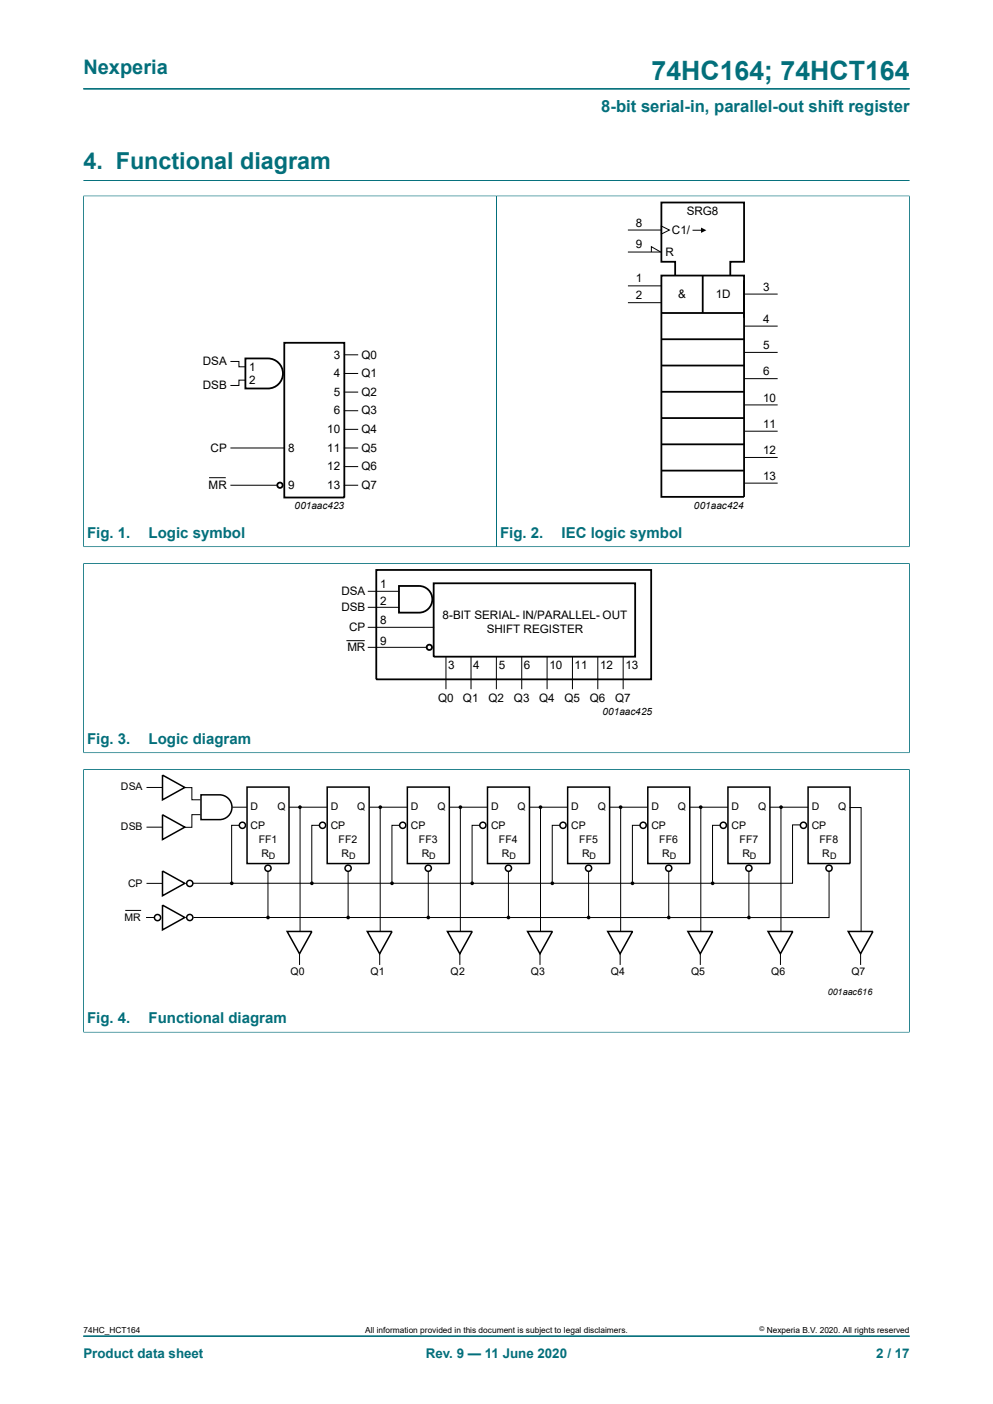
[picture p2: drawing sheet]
<svg xmlns="http://www.w3.org/2000/svg" width="210mm" height="297mm" viewBox="0 0 210 297" stroke-linecap="round" stroke-linejoin="round" font-family="sans-serif">
<g fill="none" stroke="#036f7b" stroke-width=".21">
<path d="M17.6 18.8h174.8M17.6 38.2h174.8M17.6 41.5h174.8M17.6 41.4v74.3M105 41.5v74.2M192.4 41.4v74.3M17.6 115.7h174.8M17.6 119.2h174.8M17.6 119.1v40.2M192.4 119.1v40.2M17.6 159.2h174.8M17.6 162.8h174.8"/>
<path d="M17.6 162.7v55.7M192.4 162.7v55.7M17.6 218.3h174.8M17.6 282.6h174.8"/>
</g>
<g fill="none" stroke="#000" stroke-width=".38">
<path d="M139.9 58.3h17.5v46.8h-17.5zM142.8 58.3v-2.9h-2.9v-12.6h17.5v12.6h-3v2.9M148.6 58.3v7.9M157.4 59.3v7.9M51.9 75.8h4.8a3.2 3.2 0 0 1 3.1 3.2 3.2 3.2 0 0 1-3.1 3.2h-4.8zM60.1 72.5h12.7v32.7h-12.7zM139.9 66.2h17.5M139.9 71.8h17.5M139.9 77.3h17.5M139.9 82.9h17.5M139.9 88.4h17.5M139.9 94h17.5"/>
<path d="M139.9 99.6h17.5M79.6 120.6h58.1v23.1h-58.1zM84.4 124h4.2a2.82 2.82 0 0 1 2.8 2.8 2.82 2.82 0 0 1-2.8 2.8h-4.2zM91.7 123.4h42.6v15.5h-42.6z"/>
<circle cx="59.2" cy="102.6" r=".56"/>
<circle cx="90.8" cy="136.9" r=".56"/>
</g>
<g fill="none" stroke="#000" stroke-width=".21">
<path d="M132.8 53.3h7.1M132.8 48.7h7.1M137.8 53.3v-1.1l1.9 1.1M139.9 47.8l1.7 .9-1.7 .8zM146.6 48.7h2.1M48.8 76.5h1.7v1.1h1.4M72.8 75.1h2.8M72.8 79h2.8M132.8 60.5h7.1M132.8 64h7.1M157.4 62.2h7.1M157.4 69h7.1"/>
<path d="M157.4 74.5h7.1M48.8 94.8h11.3M51.9 80.4h-1.4v1.1h-1.7M72.8 82.9h2.8M72.8 86.9h2.8M72.8 90.8h2.8M72.8 94.8h2.8M72.8 98.7h2.8M157.4 80.1h7.1M157.4 85.7h7.1M157.4 91.2h7.1M157.4 96.8h7.1"/>
<path d="M44.3 101.1h3.3M48.8 102.6h9.8M72.8 102.6h2.8M157.4 102.2h7.1M73.4 135.5h3.6M77.9 125.1h6.5M77.9 128.5h6.5M77.9 132.7h13.8M77.9 136.9h12.3M94.3 138.9v6.8M99.6 138.9v6.8M105 138.9v6.8"/>
<path d="M110.3 138.9v6.8M115.7 138.9v6.8M121.1 138.9v6.8M126.4 138.9v6.8M131.8 138.9v6.8M31 175h3.4M31 166.6h3.4M39.1 166.6h1.5v2.6h1.8M42.4 172.3h-1.8v2.7h-1.6M49.1 170.8h3.1M50.6 174.6h-1.6v12.2M61.2 170.8h8"/>
<path d="M63.5 170.8v26.2M67.6 174.6h-1.7v12.2M78.1 170.8h8M80.4 170.8v26.2M84.5 174.6h-1.6v12.2M95 170.8h8.1M97.4 170.8v26.2M101.5 174.6h-1.7v12.2M112 170.8h8M114.3 170.8v26.2M118.4 174.6h-1.6v12.2M128.9 170.8h8.1"/>
<path d="M131.3 170.8v26.2M135.4 174.6h-1.7v12.2M145.9 170.8h8M148.2 170.8v26.2M152.3 174.6h-1.6v12.2M162.8 170.8h8.1M165.2 170.7v26.3M169.2 174.5h-1.6v12.3h-126.8M179.7 170.8h2.4v26.2M26.5 192.6h3.3M30.9 194.1h1.7M31 186.9h3.4"/>
<path d="M56.7 184.3v9.7M73.6 184.3v9.7M90.6 184.3v9.7M107.5 184.3v9.7M124.5 184.3v9.7M141.4 184.3v9.7M158.4 184.3v9.7M175.3 184.2v9.9h-134.4M63.3 201.7v2.4M80.3 201.7v2.4M97.2 201.7v2.4M114.2 201.7v2.4"/>
<path d="M131.2 201.7v2.4M148.1 201.7v2.4M165.1 201.7v2.4M182 201.7v2.4"/>
</g>
<g fill="#000">
<path d="M148.3 48.1l1.1 .6-1.1 .6z"/>
<circle cx="63.4" cy="170.7" r=".39"/>
<circle cx="80.4" cy="170.7" r=".39"/>
<circle cx="97.4" cy="170.7" r=".39"/>
<circle cx="114.3" cy="170.7" r=".39"/>
<circle cx="131.2" cy="170.7" r=".39"/>
<circle cx="148.2" cy="170.7" r=".39"/>
<circle cx="165.2" cy="170.7" r=".39"/>
<circle cx="49" cy="186.9" r=".39"/>
<circle cx="56.7" cy="194.1" r=".39"/>
<circle cx="66" cy="186.9" r=".39"/>
<circle cx="73.6" cy="194.1" r=".39"/>
<circle cx="82.9" cy="186.9" r=".39"/>
<circle cx="90.6" cy="194.1" r=".39"/>
<circle cx="99.9" cy="186.9" r=".39"/>
<circle cx="107.5" cy="194.1" r=".39"/>
<circle cx="116.8" cy="186.9" r=".39"/>
<circle cx="124.5" cy="194.1" r=".39"/>
<circle cx="133.8" cy="186.9" r=".39"/>
<circle cx="141.4" cy="194.1" r=".39"/>
<circle cx="150.7" cy="186.9" r=".39"/>
<circle cx="158.4" cy="194.1" r=".39"/>
</g>
<g fill="none" stroke="#000" stroke-width=".32">
<path d="M34.4 172.4l4.7 2.6-4.7 2.6zM34.4 164l4.7 2.6-4.7 2.6zM42.5 168.1h3.9a2.62 2.62 0 0 1 2.7 2.7 2.62 2.62 0 0 1-2.7 2.6h-3.9zM52.2 166.5h8.9v16.2h-8.9zM69.2 166.5h8.9v16.2h-8.9zM86.1 166.5h8.9v16.2h-8.9zM103.1 166.5h8.9v16.2h-8.9zM120 166.5h8.9v16.2h-8.9zM137 166.5h8.9v16.2h-8.9zM153.9 166.5h8.9v16.2h-8.9zM170.9 166.5h8.9v16.2h-8.9zM34.4 191.5l4.7 2.6-4.7 2.6z"/>
<path d="M34.4 184.2l4.7 2.7-4.7 2.6zM60.7 197h5.3l-2.7 4.8zM77.7 197h5.2l-2.6 4.8zM94.6 197h5.3l-2.7 4.8zM111.6 197h5.2l-2.6 4.8zM128.5 197h5.3l-2.7 4.8zM145.5 197h5.2l-2.6 4.8zM162.4 197h5.3l-2.7 4.8zM179.4 197h5.2l-2.6 4.8z"/>
<circle cx="51.3" cy="174.6" r=".66"/>
<circle cx="68.2" cy="174.6" r=".66"/>
<circle cx="85.2" cy="174.6" r=".66"/>
<circle cx="102.1" cy="174.6" r=".66"/>
<circle cx="119.1" cy="174.6" r=".66"/>
<circle cx="136" cy="174.6" r=".66"/>
<circle cx="153" cy="174.6" r=".66"/>
<circle cx="169.9" cy="174.6" r=".66"/>
<circle cx="33.3" cy="194.1" r=".66"/>
<circle cx="40.1" cy="186.9" r=".66"/>
<circle cx="40.1" cy="194.1" r=".65"/>
<circle cx="56.7" cy="183.7" r=".66"/>
<circle cx="73.6" cy="183.7" r=".66"/>
<circle cx="90.6" cy="183.7" r=".66"/>
<circle cx="107.5" cy="183.7" r=".66"/>
<circle cx="124.5" cy="183.7" r=".65"/>
<circle cx="141.4" cy="183.7" r=".65"/>
<circle cx="158.4" cy="183.7" r=".65"/>
<circle cx="175.3" cy="183.7" r=".65"/>
</g>
<text font-size="5.6" fill="#036f7b" x="137.8" y="16.8">74HC164; 74HCT164</text>
<text font-size="4.9" fill="#036f7b" x="17.6" y="35.9">4. Functional diagram</text>
<text font-size="4.2" fill="#036f7b" x="17.6" y="15.6">Nexperia</text>
<text font-size="3.5" fill="#036f7b" x="127.2" y="23.7">8-bit serial-in, parallel-out shift register</text>
<g font-size="3.2" fill="#036f7b">
<text x="18.4" y="113.8">Fig. 1.</text>
<text x="31.4" y="113.8">Logic symbol</text>
<text x="105.8" y="113.8">Fig. 2.</text>
<text x="118.8" y="113.8">IEC logic symbol</text>
<text x="18.4" y="157.4">Fig. 3.</text>
<text x="31.4" y="157.4">Logic diagram</text>
<text x="18.4" y="216.5">Fig. 4.</text>
<text x="31.4" y="216.5">Functional diagram</text>
</g>
<g font-size="2.8" fill="#036f7b">
<text x="17.6" y="287.2">Product data sheet</text>
<text x="90.1" y="287.2">Rev. 9 — 11 June 2020</text>
<text x="185.3" y="287.2">2 / 17</text>
</g>
<g font-size="2.5">
<text x="145.2" y="45.5">SRG8</text>
<text x="134.4" y="52.4">9</text>
<text x="134.4" y="48.1">8</text>
<text x="142.1" y="49.6">C1/</text>
<text x="134.4" y="59.7">1</text>
<text x="140.7" y="54.1">R</text>
<text x="134.4" y="63.3">2</text>
<text x="143.4" y="63.1">&amp;</text>
<text x="151.4" y="63.1">1D</text>
<text x="161.4" y="61.5">3</text>
<text x="161.4" y="68.2">4</text>
<text x="42.9" y="77.3">DSA</text>
<text x="70.6" y="75.9">3</text>
<text x="76.5" y="75.9">Q0</text>
<text x="161.4" y="73.8">5</text>
<text x="42.9" y="82.3">DSB</text>
<text x="52.7" y="78.4">1</text>
<text x="52.7" y="81.2">2</text>
<text x="70.6" y="79.8">4</text>
<text x="70.6" y="83.7">5</text>
<text x="76.5" y="79.8">Q1</text>
<text x="76.5" y="83.7">Q2</text>
<text x="161.4" y="79.4">6</text>
<text x="70.6" y="87.7">6</text>
<text x="76.5" y="87.7">Q3</text>
<text x="161.4" y="84.9">10</text>
<text x="44.5" y="95.6">CP</text>
<text x="60.9" y="95.6">8</text>
<text x="69.2" y="91.6">10</text>
<text x="69.2" y="95.6">11</text>
<text x="76.5" y="91.6">Q4</text>
<text x="76.5" y="95.6">Q5</text>
<text x="161.4" y="90.5">11</text>
<text x="69.2" y="99.5">12</text>
<text x="76.5" y="99.5">Q6</text>
<text x="161.4" y="101.5">13</text>
<text x="161.4" y="96.1">12</text>
<text x="44.1" y="103.5">MR</text>
<text x="60.9" y="103.5">9</text>
<text x="69.2" y="103.4">13</text>
<text x="76.5" y="103.4">Q7</text>
<text x="72.2" y="125.9">DSA</text>
<text x="80.4" y="124.5">1</text>
<text x="72.2" y="129.3">DSB</text>
<text x="80.4" y="127.9">2</text>
<text x="93.6" y="131">8-BIT SERIAL- IN/PARALLEL- OUT</text>
<text x="73.5" y="137.7">MR</text>
<text x="73.8" y="133.5">CP</text>
<text x="80.4" y="132.1">8</text>
<text x="80.4" y="136.3">9</text>
<text x="102.9" y="133.8">SHIFT REGISTER</text>
<text x="94.8" y="141.4">3</text>
<text x="100.1" y="141.4">4</text>
<text x="105.5" y="141.4">5</text>
<text x="110.8" y="141.4">6</text>
<text x="116.2" y="141.4">10</text>
<text x="121.5" y="141.4">11</text>
<text x="126.9" y="141.4">12</text>
<text x="132.3" y="141.4">13</text>
<text x="92.6" y="148.5">Q0</text>
<text x="97.9" y="148.5">Q1</text>
<text x="103.3" y="148.5">Q2</text>
<text x="108.6" y="148.5">Q3</text>
<text x="114" y="148.5">Q4</text>
<text x="119.4" y="148.5">Q5</text>
<text x="124.8" y="148.5">Q6</text>
<text x="130.1" y="148.5">Q7</text>
</g>
<g font-size="2.2">
<text x="25.6" y="167.1">DSA</text>
<text x="53" y="171.4">D</text>
<text x="58.7" y="171.4">Q</text>
<text x="70" y="171.4">D</text>
<text x="75.5" y="171.4">Q</text>
<text x="86.9" y="171.4">D</text>
<text x="92.5" y="171.4">Q</text>
<text x="103.9" y="171.4">D</text>
<text x="109.5" y="171.4">Q</text>
<text x="120.8" y="171.4">D</text>
<text x="126.4" y="171.4">Q</text>
<text x="137.8" y="171.4">D</text>
<text x="143.4" y="171.4">Q</text>
<text x="154.7" y="171.4">D</text>
<text x="160.3" y="171.4">Q</text>
<text x="171.7" y="171.4">D</text>
<text x="177.3" y="171.4">Q</text>
<text x="25.6" y="175.7">DSB</text>
<text x="53" y="175.4">CP</text>
<text x="54.7" y="178.3">FF1</text>
<text x="70" y="175.4">CP</text>
<text x="71.6" y="178.3">FF2</text>
<text x="86.9" y="175.4">CP</text>
<text x="88.6" y="178.3">FF3</text>
<text x="103.9" y="175.4">CP</text>
<text x="105.5" y="178.3">FF4</text>
<text x="120.8" y="175.4">CP</text>
<text x="122.5" y="178.3">FF5</text>
<text x="137.8" y="175.4">CP</text>
<text x="139.4" y="178.3">FF6</text>
<text x="154.7" y="175.4">CP</text>
<text x="156.4" y="178.3">FF7</text>
<text x="171.7" y="175.4">CP</text>
<text x="173.3" y="178.3">FF8</text>
<text x="55.3" y="181.3">R</text>
<text x="72.2" y="181.3">R</text>
<text x="89.2" y="181.3">R</text>
<text x="106.2" y="181.3">R</text>
<text x="123.1" y="181.3">R</text>
<text x="140.1" y="181.3">R</text>
<text x="157" y="181.3">R</text>
<text x="173.9" y="181.3">R</text>
<text x="27.1" y="187.6">CP</text>
<text x="26.3" y="194.8">MR</text>
<text x="61.5" y="206.2">Q0</text>
<text x="78.3" y="206.2">Q1</text>
<text x="95.3" y="206.2">Q2</text>
<text x="112.2" y="206.2">Q3</text>
<text x="129.2" y="206.2">Q4</text>
<text x="146.2" y="206.2">Q5</text>
<text x="163.1" y="206.2">Q6</text>
<text x="180.1" y="206.2">Q7</text>
</g>
<g font-size="2.1">
<text x="62.3" y="107.7">001aac423</text>
<text x="146.8" y="107.7">001aac424</text>
<text x="127.4" y="151.3">001aac425</text>
</g>
<g font-size="1.9">
<text x="56.9" y="181.7">D</text>
<text x="73.8" y="181.7">D</text>
<text x="90.8" y="181.7">D</text>
<text x="107.7" y="181.7">D</text>
<text x="124.7" y="181.7">D</text>
<text x="141.6" y="181.7">D</text>
<text x="158.6" y="181.7">D</text>
<text x="175.6" y="181.7">D</text>
<text x="175" y="210.5">001aac616</text>
</g>
<g font-size="1.8">
<text x="17.6" y="282">74HC_HCT164</text>
<text x="77.2" y="282">All information provided in this document is subject to legal disclaimers.</text>
<text x="162.2" y="282">Nexperia B.V. 2020. All rights reserved</text>
</g>
<text font-size="1.4" x="160.6" y="281.6">©</text>
</svg>
